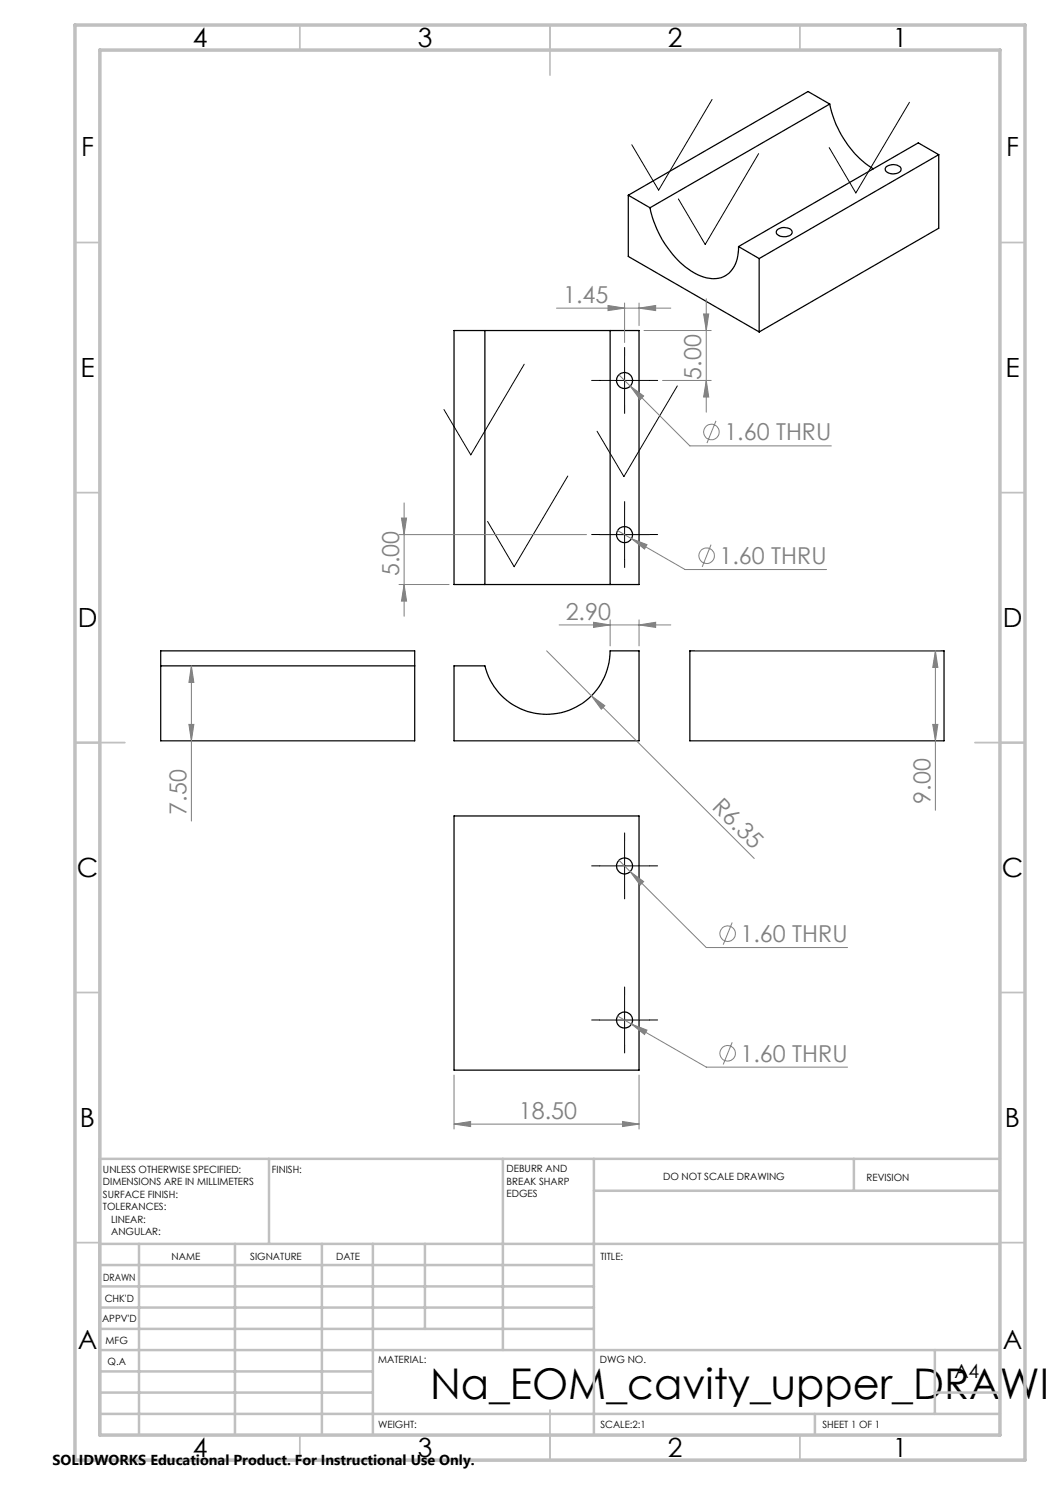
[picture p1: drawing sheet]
<svg xmlns="http://www.w3.org/2000/svg" width="210mm" height="297mm" viewBox="0 0 210 297" stroke-linecap="round" stroke-linejoin="round" font-family="sans-serif">
<g fill="none" stroke="#000" stroke-width=".25">
<path d="M125.7 39v12.3l26.1 15.1M125.7 39l4.3 2.6M165.9 20.8a20.3 20.3 0 0 0 8.8 13M165.9 20.8l-35.9 20.8M165.9 20.8l-4.3-2.5-35.9 20.7M177.3 33.3a2.15 2.15 0 0 1 2.9 .4 1.2 1.2 0 0 1-1.5 1.1 1.34 1.34 0 0 1-1.6-1.1zM187.7 30.9l-35.9 20.8M187.7 30.9l-4-2.3-36 20.7M187.7 30.9v14.7l-35.9 20.8M130 41.6a20.1 20.1 0 0 0 9.3 13.2 5.5 5.5 0 0 0 6.8-.5 7 7 0 0 0 1.6-5M147.7 49.3l4.1 2.4M151.8 51.7v14.7"/>
<path d="M155.4 46.1a2.1 2.1 0 0 1 3 .1 1.15 1.15 0 0 1-1.4 1.1 1.36 1.36 0 0 1-1.7-.9zM97 66.1h25M97 66.1h-6.2v50.8h6.2M97 66.1v50.8M122 66.1h5.8v50.8h-5.8M122 66.1v50.8M97 116.9h25M32.1 133.2v-3h50.8v3M32.1 133.2v15h50.8v-15M32.1 133.2h50.8M90.8 133.2h6.2a12.7 12.7 0 0 0 13.8 9.6 12.7 12.7 0 0 0 11.2-12.6h5.8v18h-37zM138 130.2h50.8v18h-50.8z"/>
<path d="M90.8 163.2h37v50.8h-37z"/>
<circle cx="124.9" cy="76.1" r="1.61"/>
<circle cx="124.9" cy="106.9" r="1.59"/>
<circle cx="124.9" cy="173.2" r="1.6"/>
<circle cx="124.9" cy="204" r="1.6"/>
</g>
<g fill="none" stroke="#808080" stroke-width=".2">
<path d="M141.3 59.8v22.6M111.3 61.6h22.9M121.6 61.1l3.3 .5-3.3 .5zM123.8 75l2.2 2.2M124.9 60.6v7.9M126 77.2l2.7 2-.7 .7zM126 77.2l12 12h28.3M127.8 61.6l3.3-.5v1zM127.8 60.6v4.5M128.8 66.1h13.4M132.5 76.1h9.7M140.7 62.8h1l-.4 3.3z"/>
<path d="M141.3 76.1l.4 3.3h-1zM143.2 84.2l-1.8 4.4M79.8 116.9h10M79.8 106.9h37.5M80.3 103.6h1l-.5 3.3zM80.8 116.9l.5 3.3h-1zM80.8 100.6v22.7M123.5 106.1l2.8 1.6M126.3 107.7l3.1 1.2-.5 .9zM126.3 107.7l10.7 6.2h28.3M142.2 108.9l-1.8 4.5M38.3 133.2v31"/>
<path d="M38.3 133.2l.5 3.3h-1zM109.3 130.2l9 9M111.8 125h22.4M118.3 139.2l2.7 1.9-.7 .7zM118.3 139.2l32.5 32.5M118.7 124.5l3.3 .5-3.3 .5zM122 124v5.2M127.8 125l3.3-.5v1zM127.8 124v5.2M139 130.2h49.1M187.1 130.2l.5 3.3h-1.1zM187.1 130.2v31.9"/>
<path d="M37.8 144.9h1l-.5 3.3zM186.5 144.9h1.1l-.5 3.3zM123.8 172l2.2 2.3M126 174.3l2.7 2-.7 .7zM126 174.3l15.3 15.2h28.2M146.4 184.5l-1.8 4.4M90.8 215v10.8M123.5 203.2l2.8 1.6M126.3 204.8l3.1 1.2-.5 .9zM126.3 204.8l15 8.6h28.2M127.8 215v10.8M146.4 208.5l-1.8 4.4"/>
<path d="M90.8 224.8l3.3-.5v1zM90.8 224.8h37M124.5 224.3l3.3 .5-3.3 .5z"/>
<circle cx="142.3" cy="86.4" r="1.56"/>
<circle cx="141.3" cy="111.2" r="1.55"/>
<circle cx="145.5" cy="186.7" r="1.56"/>
<circle cx="145.5" cy="210.7" r="1.55"/>
</g>
<g fill="none" stroke="#000" stroke-width=".2" stroke-dasharray="15.2 1.3 1.3 1.3">
<path d="M119.9 76.1h-1.6M124.9 71.1v-1.6M129.9 76.1h1.6M124.9 81.1v1.6M119.9 106.9h-1.6M124.9 101.9v-1.6M124.9 111.9v1.6M129.9 106.9h1.6M119.9 173.2h-1.6M124.9 168.2v-1.6M124.9 178.2v1.6M129.9 173.2h1.6"/>
<path d="M124.9 199v-1.6M119.9 204h-1.6M124.9 209v1.6M129.9 204h1.6"/>
</g>
<g fill="none" stroke="#000" stroke-width=".2">
<path d="M142.4 19.9l-10.7 18.1-5.3-9M151.7 30.7l-10.7 18.2-5.3-9.1M181.9 20.5l-10.7 18.1-5.4-9.1M104.8 72.8l-10.6 18.2-5.4-9.1M119.9 76.1h10M124.9 71.1v10M135.5 77.2l-10.7 18.1-5.4-9M113.6 95.2l-10.8 18.1-5.3-9M119.9 106.9h10M124.9 101.9v10M119.9 173.2h10M124.9 168.2v10"/>
<path d="M124.9 199v10M119.9 204h10"/>
</g>
<g fill="none" stroke="#c0c0c0" stroke-width=".35">
<path d="M60 5v5M110 5v10M160 5v5M15 48.5h5M200 48.5h5M15 98.5h5M200 98.5h5M15 148.5h10M195 148.5h10M15 198.5h5M200 198.5h5M15 248.5h5"/>
<path d="M200 248.5h5M60 287v5M110 282v10M160 287v5"/>
</g>
<g fill="none" stroke="#c0c0c0" stroke-width=".5">
<path d="M53.8 231.8v17M100.6 231.8v38.2M118.8 231.8v55.2M118.8 238.2h81.2M170.8 231.8v6.4M200 231.8h-180v55.2M20 248.8h180M20 257.3h98.8M20 253h98.8M27.8 248.8v38.2M47 248.8v38.2M64.4 248.8v38.2"/>
<path d="M74.6 248.8v38.2M85 248.8v17M20 265.8h98.8M20 261.5h98.8M20 278.5h54.6M20 274.3h54.6M20 270h180M187 278.5h13M187 270v12.8M20 282.8h180M163 282.8v4.2"/>
</g>
<path d="M15 5h190v287h-190zM20 10h180v277h-180z" fill="none" stroke="#c0c0c0" stroke-width=".7"/>
<g fill="#808080">
<path d="M118.3 139.2l2.7 1.9-.7 .7z"/>
<path d="M124.5 224.3l3.3 .5-3.3 .5zM90.8 224.8l3.3-.5v1z"/>
<path d="M118.7 124.5l3.3 .5-3.3 .5zM127.8 125l3.3-.5v1zM126 174.3l2 2.7 .7-.7zM126.3 204.8l2.6 2.1 .5-.9zM126 77.2l2 2.7 .7-.7zM126.3 107.7l2.6 2.1 .5-.9zM121.6 61.1l3.3 .5-3.3 .5zM127.8 61.6l3.3-.5v1z"/>
<path d="M141.3 76.1l.4 3.3h-1zM140.7 62.8h1l-.4 3.3zM80.8 116.9l.5 3.3h-1zM80.3 103.6h1l-.5 3.3z"/>
<path d="M187.1 130.2l.5 3.3h-1.1zM186.5 144.9h1.1l-.5 3.3zM38.3 133.2l.5 3.3h-1zM37.8 144.9h1l-.5 3.3z"/>
</g>
<text font-size="8.5" x="86" y="279.7">Na_EOM_cavity_upper_DRAWIN</text>
<g font-size="5.3">
<text x="38.5" y="9.5">4</text>
<text x="83.5" y="9.5">3</text>
<text x="133.6" y="9.5">2</text>
<text x="178.6" y="9.5">1</text>
<text x="16.2" y="31.3">F</text>
<text x="201.2" y="31.3">F</text>
<text x="16.1" y="75.5">E</text>
<text x="201.1" y="75.5">E</text>
<text x="15.5" y="125.5">D</text>
<text x="200.5" y="125.5">D</text>
<text x="15.4" y="175.5">C</text>
<text x="200.4" y="175.5">C</text>
<text x="16" y="225.5">B</text>
<text x="201" y="225.5">B</text>
<text x="15.5" y="269.8">A</text>
<text x="200.5" y="269.8">A</text>
<text x="38.5" y="291.5">4</text>
<text x="83.5" y="291.5">3</text>
<text x="133.6" y="291.5">2</text>
<text x="178.6" y="291.5">1</text>
</g>
<g font-size="4.7" fill="#808080">
<text x="112.6" y="60.6">1.45</text>
<text x="140.2" y="75.9" transform="rotate(-90 140.2 75.9)">5.00</text>
<text x="144.9" y="88.1">1.60 THRU</text>
<text x="143.9" y="112.8">1.60 THRU</text>
<text x="79.8" y="115.3" transform="rotate(-90 79.8 115.3)">5.00</text>
<text x="113.1" y="123.9">2.90</text>
<text x="142.3" y="161.7" transform="rotate(45 142.3 161.7)">R6.35</text>
<text x="186.1" y="160.8" transform="rotate(-90 186.1 160.8)">9.00</text>
<text x="37.3" y="162.9" transform="rotate(-90 37.3 162.9)">7.50</text>
<text x="148.1" y="188.4">1.60 THRU</text>
<text x="148.1" y="212.4">1.60 THRU</text>
<text x="103.8" y="223.8">18.50</text>
</g>
<text font-size="3.9" x="190.9" y="275.5">A4</text>
<text font-size="2.9" x="10.5" y="292.9">SOLIDWORKS Educational Product. For Instructional Use Only.</text>
<g font-size="2">
<text x="20.6" y="234.6">UNLESS OTHERWISE SPECIFIED:</text>
<text x="20.6" y="237.1">DIMENSIONS ARE IN MILLIMETERS</text>
<text x="20.6" y="239.6">SURFACE FINISH:</text>
<text x="54.4" y="234.6">FINISH:</text>
<text x="101.3" y="234.5">DEBURR AND</text>
<text x="101.3" y="237">BREAK SHARP</text>
<text x="101.3" y="239.5">EDGES</text>
<text x="132.6" y="236">DO NOT SCALE DRAWING</text>
<text x="173.3" y="236.2">REVISION</text>
<text x="20.6" y="242.1">TOLERANCES:</text>
<text x="22.2" y="244.6">LINEAR:</text>
<text x="22.2" y="247.1">ANGULAR:</text>
<text x="34.3" y="252">NAME</text>
<text x="50" y="251.9">SIGNATURE</text>
<text x="67.2" y="251.9">DATE</text>
<text x="120.1" y="251.9">TITLE:</text>
<text x="20.6" y="256.1">DRAWN</text>
<text x="20.9" y="260.3">CHK'D</text>
<text x="20.4" y="264.4">APPV'D</text>
<text x="21.1" y="268.8">MFG</text>
<text x="21.5" y="273">Q.A</text>
<text x="75.6" y="272.5">MATERIAL:</text>
<text x="120" y="272.5">DWG NO.</text>
<text x="75.6" y="285.5">WEIGHT:</text>
<text x="120.1" y="285.6">SCALE:2:1</text>
<text x="164.5" y="285.6">SHEET 1 OF 1</text>
</g>
</svg>
